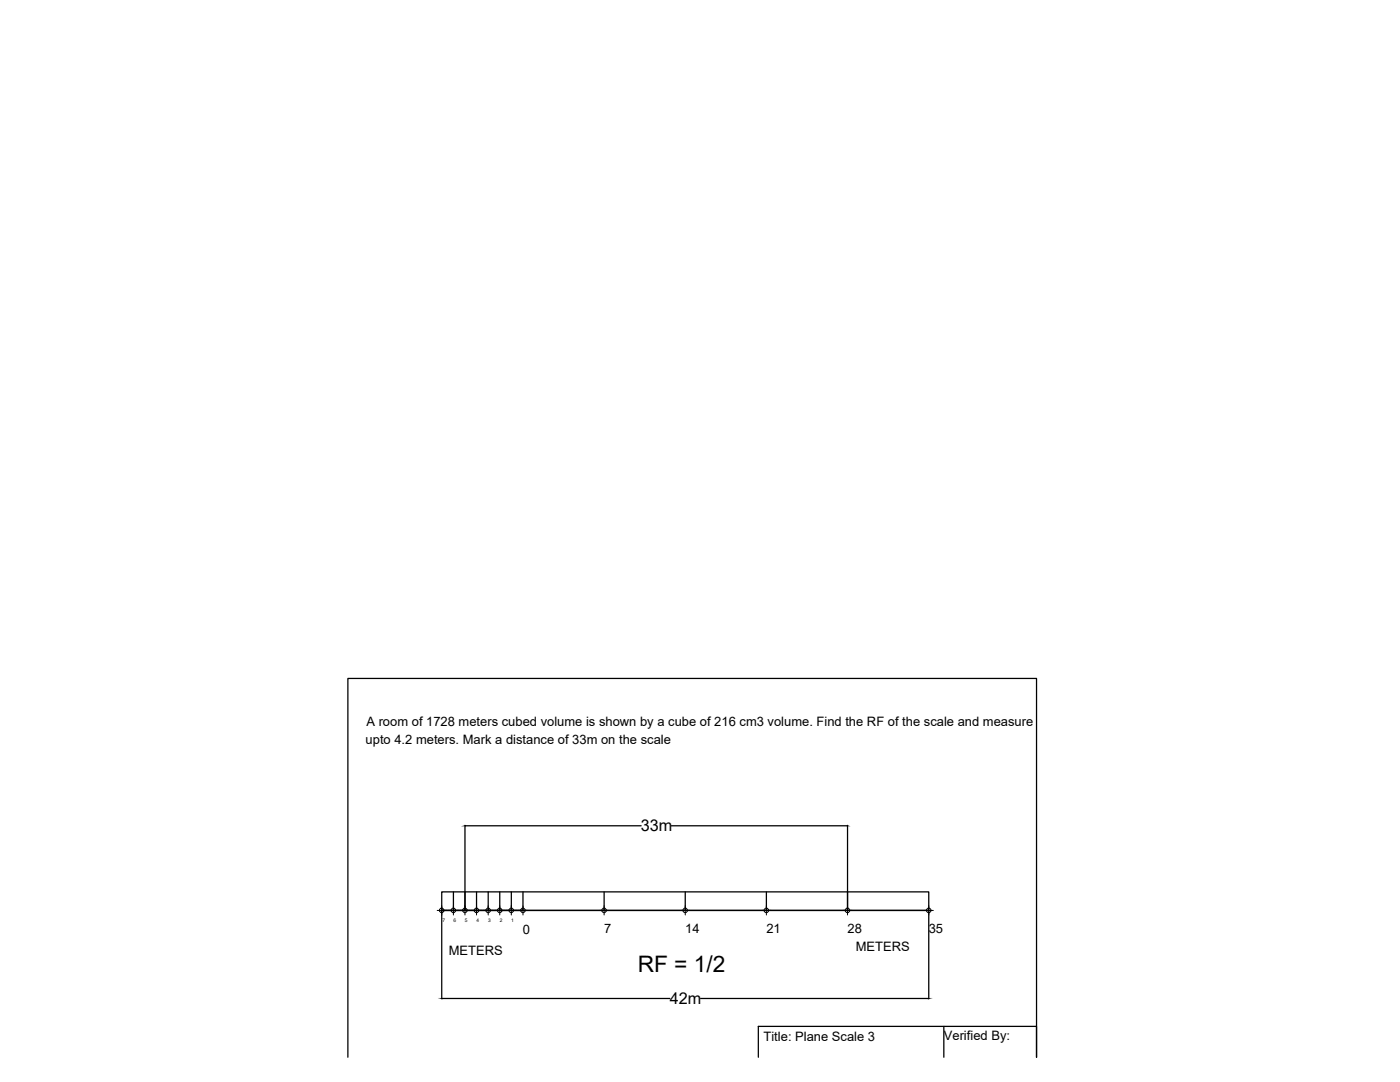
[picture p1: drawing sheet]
<svg xmlns="http://www.w3.org/2000/svg" width="279mm" height="216mm" viewBox="0 0 279 216" stroke-linecap="round" stroke-linejoin="round" font-family="sans-serif">
<!-- layer: 0 -->
<g fill="none" stroke="#000" stroke-width=".25">
<path d="M90.5 178v3.7M92.8 164.7v17M92.9 164.8h35.1M95.1 178v3.7M97.4 178v3.7M99.7 178v3.7M102 178v3.7M104.4 178v3.7h-16.2v-3.7h97.2v3.7h-97.2h97.2M120.6 178v3.7M134 164.8h35.1M136.8 178v3.7M153 178v3.7"/>
<path d="M169.1 164.7v17M88.2 181.7v17.6M88.2 199.2h45.5M139.8 199.2h45.5M185.4 181.7v17.6M69.4 211v-75.6h137.5v75.6v-6.2h-55.6v6.2M188.4 204.8v6.2"/>
</g>
<g fill="none" stroke="#000" stroke-width=".2">
<path d="M87.2 181.7h1.9M88.2 180.7v1.9M89.6 181.7h1.8M90.5 180.7v1.9M91.9 181.7h1.8M92.8 180.7v1.9M94.2 181.7h1.8M95.1 180.7v1.9M96.5 181.7h1.8M97.4 180.7v1.9M98.8 181.7h1.9M99.7 180.7v1.9"/>
<path d="M101.1 181.7h1.9M102 180.7v1.9M103.4 181.7h1.9M104.4 180.7v1.9M119.6 181.7h1.9M120.6 180.7v1.9M135.8 181.7h1.9M136.8 180.7v1.9M152 181.7h1.9M153 180.7v1.9M168.2 181.7h1.9M169.1 180.7v1.9"/>
<path d="M184.4 181.7h1.9M185.4 180.7v1.9"/>
<circle cx="88.1" cy="181.7" r=".46"/>
<circle cx="90.5" cy="181.7" r=".46"/>
<circle cx="92.8" cy="181.7" r=".46"/>
<circle cx="95.1" cy="181.7" r=".46"/>
<circle cx="97.4" cy="181.7" r=".46"/>
<circle cx="99.7" cy="181.7" r=".46"/>
<circle cx="102" cy="181.7" r=".46"/>
<circle cx="104.4" cy="181.7" r=".46"/>
<circle cx="120.6" cy="181.7" r=".46"/>
<circle cx="136.7" cy="181.7" r=".46"/>
<circle cx="152.9" cy="181.7" r=".46"/>
<circle cx="169.1" cy="181.7" r=".46"/>
<circle cx="185.3" cy="181.7" r=".46"/>
</g>
<text font-size="4.5" x="127.3" y="193.9">RF = 1/2</text>
<g font-size="3.2">
<text x="127.9" y="165.9">33m</text>
<text x="133.7" y="200.4">42m</text>
</g>
<g font-size="2.6">
<text x="73" y="148.5">upto 4.2 meters. Mark a distance of 33m on the scale</text>
<text x="73.1" y="144.9">A room of 1728 meters cubed volume is shown by a cube of 216 cm3 volume. Find the RF of the scale and measure</text>
<text x="89.6" y="190.5">METERS</text>
<text x="104.4" y="186.3">0</text>
<text x="120.6" y="186.3">7</text>
<text x="136.8" y="186.3">14</text>
<text x="153" y="186.3">21</text>
<text x="169.1" y="186.3">28</text>
<text x="170.8" y="189.8">METERS</text>
<text x="185.4" y="186.3">35</text>
<text x="152.4" y="207.7">Title: Plane Scale 3</text>
<text x="188.4" y="207.5">Verified By:</text>
</g>
<g font-size="1">
<text x="88.3" y="184">7</text>
<text x="90.5" y="184">6</text>
<text x="92.8" y="184">5</text>
<text x="95.1" y="184">4</text>
<text x="97.4" y="184">3</text>
<text x="99.7" y="184">2</text>
<text x="102" y="184">1</text>
</g>
</svg>
